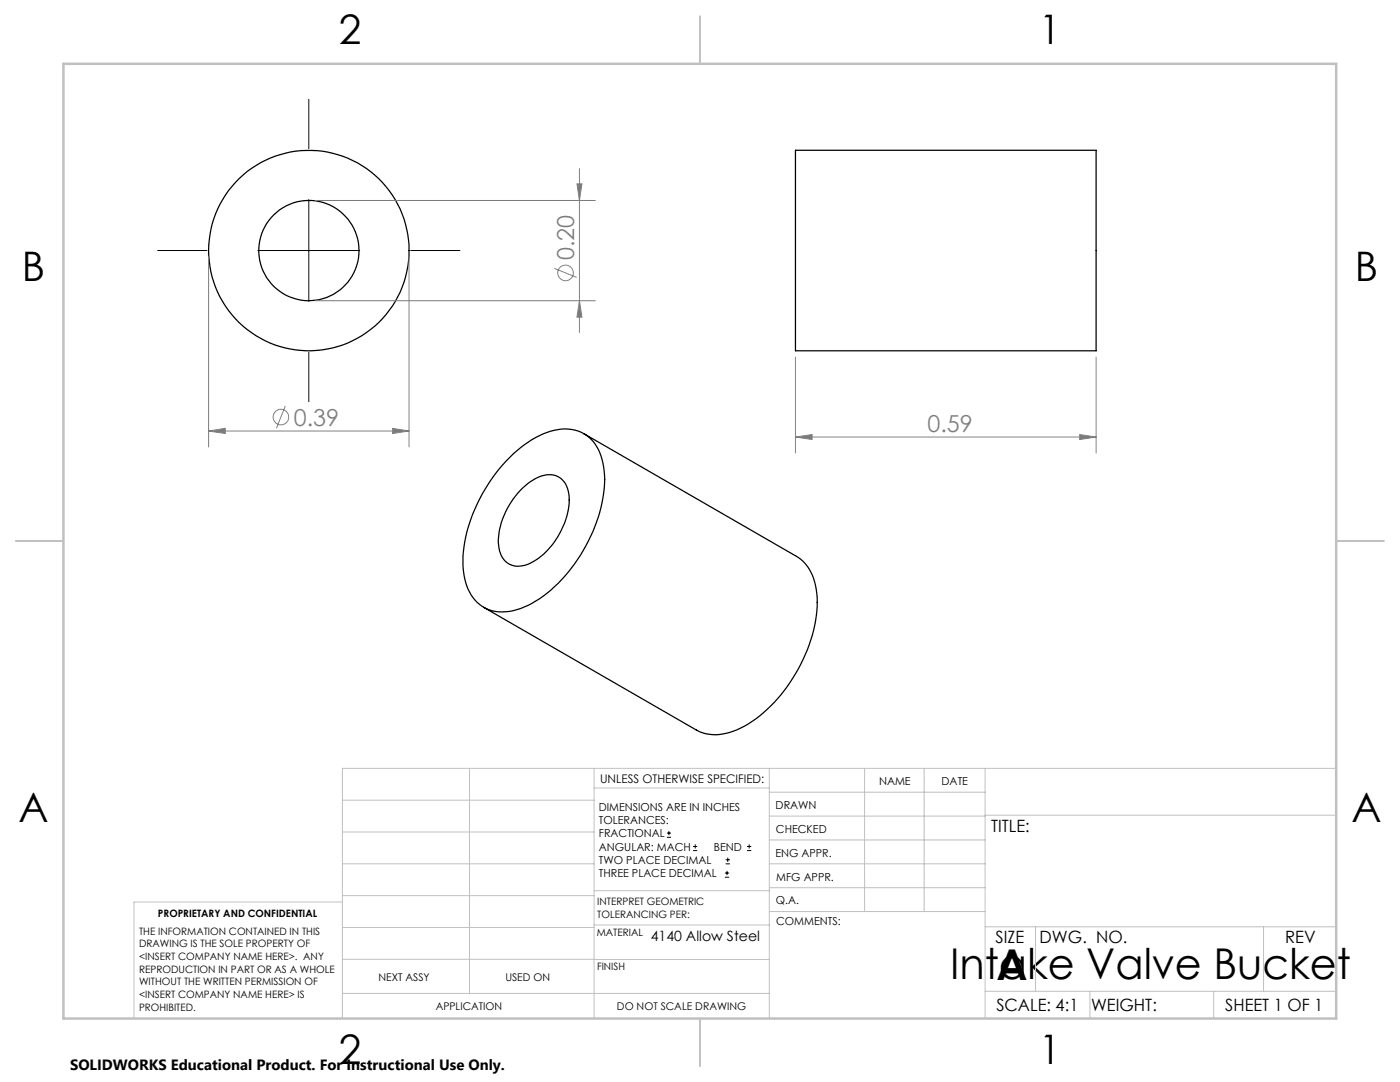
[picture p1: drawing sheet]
<svg xmlns="http://www.w3.org/2000/svg" width="279mm" height="216mm" viewBox="0 0 279 216" stroke-linecap="round" stroke-linejoin="round" font-family="sans-serif">
<g fill="none" stroke="#000" stroke-width=".25">
<path d="M158.7 30h60.1v40h-60.1zM101 92a18.7 18.7 0 0 1 11-6.4 7.4 7.4 0 0 1 8.2 6.1 21.9 21.9 0 0 1-1.5 13.4 30 30 0 0 1-13.3 15.7 9.8 9.8 0 0 1-8.7 .4 9 9 0 0 1-4.2-7.5 28.3 28.3 0 0 1 5.3-17.6l1.9-2.6zM103.8 97.9a8.5 8.5 0 0 1 6.2-3.2 4 4 0 0 1 3.5 3.9 15.1 15.1 0 0 1-5 12 7.9 7.9 0 0 1-5.7 2.4 4.1 4.1 0 0 1-3.3-4.2 14.9 14.9 0 0 1 4.3-10.9zM116.5 86.5l42.5 24.5a9.7 9.7 0 0 1 4.1 8.3 30.8 30.8 0 0 1-8.7 20.9 18.7 18.7 0 0 1-11 6.4 7.5 7.5 0 0 1-4.4-.9l-42.5-24.5"/>
<circle cx="61.6" cy="50" r="20"/>
<circle cx="61.6" cy="50" r="10"/>
</g>
<g fill="none" stroke="#808080" stroke-width=".2">
<path d="M115.1 36.7h1l-.5 3.3zM115.6 33.7v32.7M41.6 51.3v37.9M62.9 40h55.9M81.6 51.3v37.9M110.6 53.6l4.5 1.8M62.9 60h55.9M115.6 60l.5 3.3h-1zM158.7 71.3v19.1M218.8 71.3v19.1M41.6 86l3.3-.5v1zM41.6 86h40"/>
<path d="M56.9 81l-1.7 4.4M78.4 85.5l3.2 .5-3.2 .5zM158.7 87.2l3.4-.5v1zM158.7 87.2h60.1M215.5 86.7l3.3 .5-3.3 .5z"/>
<circle cx="112.9" cy="54.4" r="1.56"/>
<circle cx="56.1" cy="83.2" r="1.55"/>
</g>
<g fill="none" stroke="#000" stroke-width=".2">
<path d="M61.6 19.8v9.9M61.6 39.8v20.3M31.5 50h9.8M51.5 50h20.3M82 50h9.8M61.6 70.3v9.9M133.1 167.1h.8M133.1 166.2h.8M133.5 165.8v.9M138.3 169.7h.8M138.3 168.9h.8M138.7 168.5v.8"/>
<path d="M144.7 175h.8M144.7 174.2h.8M144.8 172.4h.9M144.8 171.6h.9M145.1 173.8v.8M145.2 171.1v.9M149.1 169.7h.8M149.1 168.9h.8M149.5 168.5v.8"/>
</g>
<g fill="none" stroke="#c0c0c0" stroke-width=".2">
<path d="M68.3 159.7h50.3M93.7 153.3v44.9M118.6 153.3v49.9M118.6 157.2h34.9M153.5 153.3v49.9M153.5 158.1h43.1M172.5 153.3v28.6M184.4 153.3v28.6M196.6 153.3v49.9M266.7 153.3h-198.4v49.9M68.3 178.7h50.3M68.3 172.4h50.3"/>
<path d="M68.3 166h50.3M68.3 180h-41.6v23.2M118.6 177.7h35M153.5 167.6h43.1M153.5 162.8h43.1M153.5 172.4h43.1M153.5 177.1h43.1M196.6 162.7h70.1M68.3 198.2h85.2M68.3 191.4l85.2 .1M68.3 185.1h50.3M118.6 184.6h35"/>
<path d="M153.6 181.9h43M196.6 197.8h70.1M196.6 184.9h70.1M206.7 184.9v12.9M217.5 197.8v5.4M242.2 197.8v5.4M252.2 184.9v12.9"/>
</g>
<path d="M139.7 3.2v9.5M3.1 107.9h9.6M266.7 107.9h9.5M139.7 203.2v9.6" fill="none" stroke="#c0c0c0" stroke-width=".25"/>
<path d="M12.7 12.7h254v190.5h-254z" fill="none" stroke="#c0c0c0" stroke-width=".5"/>
<g fill="#808080">
<path d="M41.6 86l3.3-.5v1zM78.4 85.5l3.2 .5-3.2 .5zM158.7 87.2l3.4-.5v1zM215.5 86.7l3.3 .5-3.3 .5z"/>
<path d="M115.1 36.7h1l-.5 3.3zM115.6 60l.5 3.3h-1z"/>
</g>
<g font-size="8.5">
<text x="189.6" y="195.4">Intake Valve Bucket</text>
<text x="198.9" y="195.5">A</text>
</g>
<g font-size="8.1">
<text x="67.6" y="8.9">2</text>
<text x="207.3" y="8.9">1</text>
<text x="4.4" y="56.2">B</text>
<text x="270.4" y="56.2">B</text>
<text x="3.7" y="164.1">A</text>
<text x="269.7" y="164.1">A</text>
<text x="67.6" y="212.4">2</text>
<text x="207.3" y="212.4">1</text>
</g>
<g font-size="4.7" fill="#808080">
<text x="114.6" y="51.9" transform="rotate(-90 114.6 51.9)">0.20</text>
<text x="58.6" y="84.9">0.39</text>
<text x="185.1" y="86.2">0.59</text>
</g>
<g font-size="3.4">
<text x="197.8" y="166">TITLE:</text>
<text x="198.7" y="188.1">SIZE</text>
<text x="207.5" y="188.1">DWG. NO.</text>
<text x="256.5" y="188.2">REV</text>
<text x="198.8" y="201.7">SCALE: 4:1</text>
<text x="217.7" y="201.8">WEIGHT:</text>
<text x="244.5" y="201.7">SHEET 1 OF 1</text>
</g>
<text font-size="3" x="14" y="213.5">SOLIDWORKS Educational Product. For Instructional Use Only.</text>
<text font-size="2.8" x="129.9" y="187.8">4140 Allow Steel</text>
<text font-size="2.4" x="119.8" y="156.2">UNLESS OTHERWISE SPECIFIED:</text>
<g font-size="2.2">
<text x="119.5" y="161.8">DIMENSIONS ARE IN INCHES</text>
<text x="154.8" y="161.4">DRAWN</text>
<text x="175.4" y="156.6">NAME</text>
<text x="187.9" y="156.7">DATE</text>
<text x="119.5" y="164.4">TOLERANCES:</text>
<text x="119.5" y="167.1">FRACTIONAL</text>
<text x="154.9" y="166.3">CHECKED</text>
<text x="119.5" y="169.7">ANGULAR: MACH</text>
<text x="119.5" y="172.4">TWO PLACE DECIMAL</text>
<text x="142.5" y="169.7">BEND</text>
<text x="154.8" y="170.9">ENG APPR.</text>
<text x="119.5" y="175">THREE PLACE DECIMAL</text>
<text x="154.9" y="175.7">MFG APPR.</text>
<text x="154.9" y="180.4">Q.A.</text>
<text x="154.9" y="184.6">COMMENTS:</text>
</g>
<g font-size="2.1">
<text x="75.5" y="195.7">NEXT ASSY</text>
<text x="100.9" y="195.7">USED ON</text>
<text x="86.9" y="201.5">APPLICATION</text>
<text x="123.1" y="201.6">DO NOT SCALE DRAWING</text>
</g>
<g font-size="2">
<text x="31.5" y="182.9">PROPRIETARY AND CONFIDENTIAL</text>
<text x="119.2" y="180.6">INTERPRET GEOMETRIC</text>
<text x="119.2" y="183.1">TOLERANCING PER:</text>
<text x="27.8" y="186.5">THE INFORMATION CONTAINED IN THIS</text>
<text x="27.8" y="189">DRAWING IS THE SOLE PROPERTY OF</text>
<text x="27.8" y="191.6">&lt;INSERT COMPANY NAME HERE&gt;. ANY</text>
<text x="119.1" y="186.7">MATERIAL</text>
<text x="27.8" y="194.1">REPRODUCTION IN PART OR AS A WHOLE</text>
<text x="27.8" y="196.6">WITHOUT THE WRITTEN PERMISSION OF</text>
<text x="119.1" y="193.5">FINISH</text>
<text x="27.8" y="199.1">&lt;INSERT COMPANY NAME HERE&gt; IS</text>
<text x="27.8" y="201.7">PROHIBITED.</text>
</g>
</svg>
